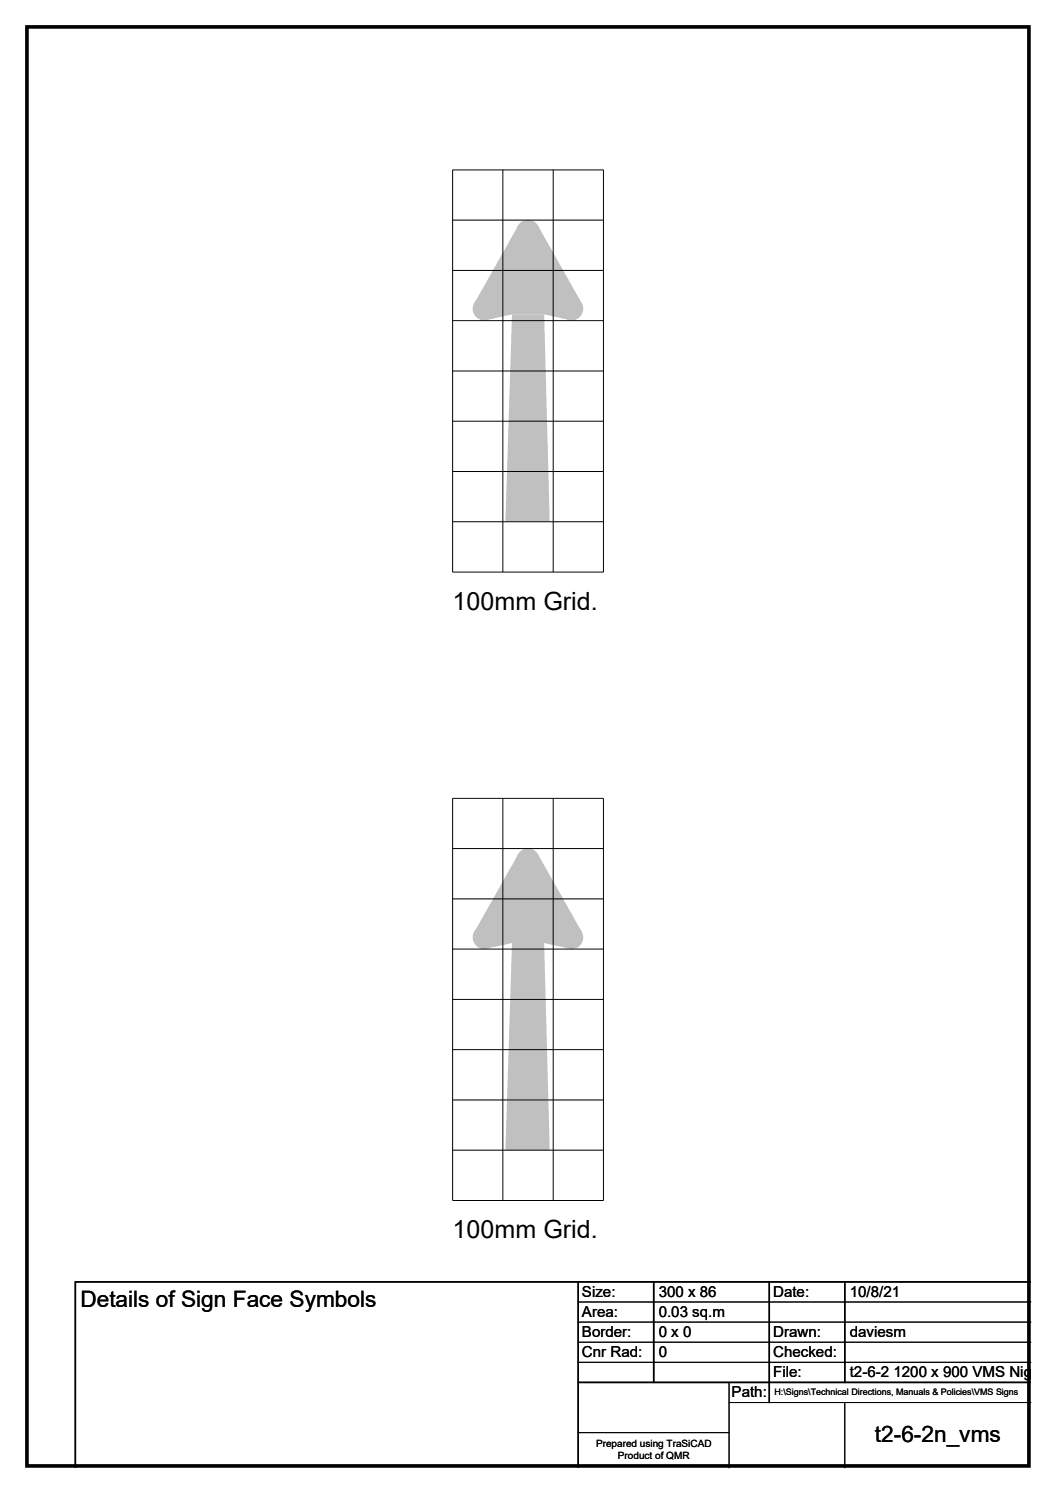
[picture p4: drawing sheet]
<svg xmlns="http://www.w3.org/2000/svg" width="210mm" height="297mm" viewBox="0 0 210 297" stroke-linecap="round" stroke-linejoin="round" font-family="sans-serif">
<g fill="#c0c0c0">
<path d="M101.8 62.5h6.4l1.1 41.2h-8.8z"/>
<path d="M103 45h4l8.7 15.3-2.5 3.3-5-1.1h-6.4l-5 1.1-2.5-3.3z" fill-rule="evenodd"/>
<circle cx="113.7" cy="61.4" r="2.31"/>
<circle cx="105" cy="46" r="2.31"/>
<circle cx="96.3" cy="61.4" r="2.31"/>
</g>
<path d="M90 33.8h30v80h-30zM100 33.8v80M110 33.8v80M90 43.8h30M90 53.8h30M90 63.8h30M90 73.8h30M90 83.8h30M90 93.8h30M90 103.8h30" fill="none" stroke="#000" stroke-width=".2"/>
<g fill="#c0c0c0">
<path d="M101.8 187.6h6.4l1.1 41.2h-8.8z"/>
<path d="M103 170h4l8.7 15.4-2.5 3.3-5-1.1h-6.4l-5 1.1-2.5-3.3z" fill-rule="evenodd"/>
<circle cx="113.7" cy="186.5" r="2.31"/>
<circle cx="105" cy="171.1" r="2.31"/>
<circle cx="96.3" cy="186.5" r="2.31"/>
</g>
<g fill="none" stroke="#000" stroke-width=".2">
<path d="M90 158.8h30v80h-30zM100 158.8v80M110 158.8v80M90 168.8h30M90 178.8h30M90 188.8h30M90 198.8h30M90 208.8h30M90 218.8h30M90 228.8h30M115 259h90M115 263h90"/>
<path d="M115 267h90M115 271h90M145 279h60M145 275v17M168 279v13M115 285h30"/>
</g>
<path d="M5.4 5.4h199.2v286.3h-199.2z" fill="none" stroke="#000" stroke-width=".72"/>
<path d="M115 255v37M130 255v20M153 255v24M168 255v20M205 255h-190v37M115 275h90" fill="none" stroke="#000" stroke-width=".3"/>
<g font-size="5">
<text x="90" y="121.3">100mm Grid.</text>
<text x="90" y="246.3">100mm Grid.</text>
</g>
<g font-size="4.5">
<text x="16" y="260.1">Details of Sign Face Symbols</text>
<text x="174" y="286.9">t2-6-2n_vms</text>
</g>
<g font-size="3">
<text x="115.7" y="258">Size:</text>
<text x="131" y="258">300 x 86</text>
<text x="153.7" y="258">Date:</text>
<text x="169" y="258">10/8/21</text>
<text x="115.7" y="262">Area:</text>
<text x="131" y="262">0.03 sq.m</text>
<text x="115.7" y="266">Border:</text>
<text x="115.7" y="270">Cnr Rad:</text>
<text x="131" y="266">0 x 0</text>
<text x="131" y="270">0</text>
<text x="153.7" y="266">Drawn:</text>
<text x="153.7" y="270">Checked:</text>
<text x="169" y="266">daviesm</text>
<text x="153.7" y="274">File:</text>
<text x="169" y="274">t2-6-2 1200 x 900 VMS Nig</text>
<text x="145.5" y="278">Path:</text>
</g>
<g font-size="2">
<text x="118.5" y="287.8">Prepared using TraSiCAD</text>
<text x="122.9" y="290.2">Product of QMR</text>
</g>
<text font-size="1.8" x="154" y="277.5">H:\Signs\Technical Directions, Manuals &amp; Policies\VMS Signs</text>
</svg>
